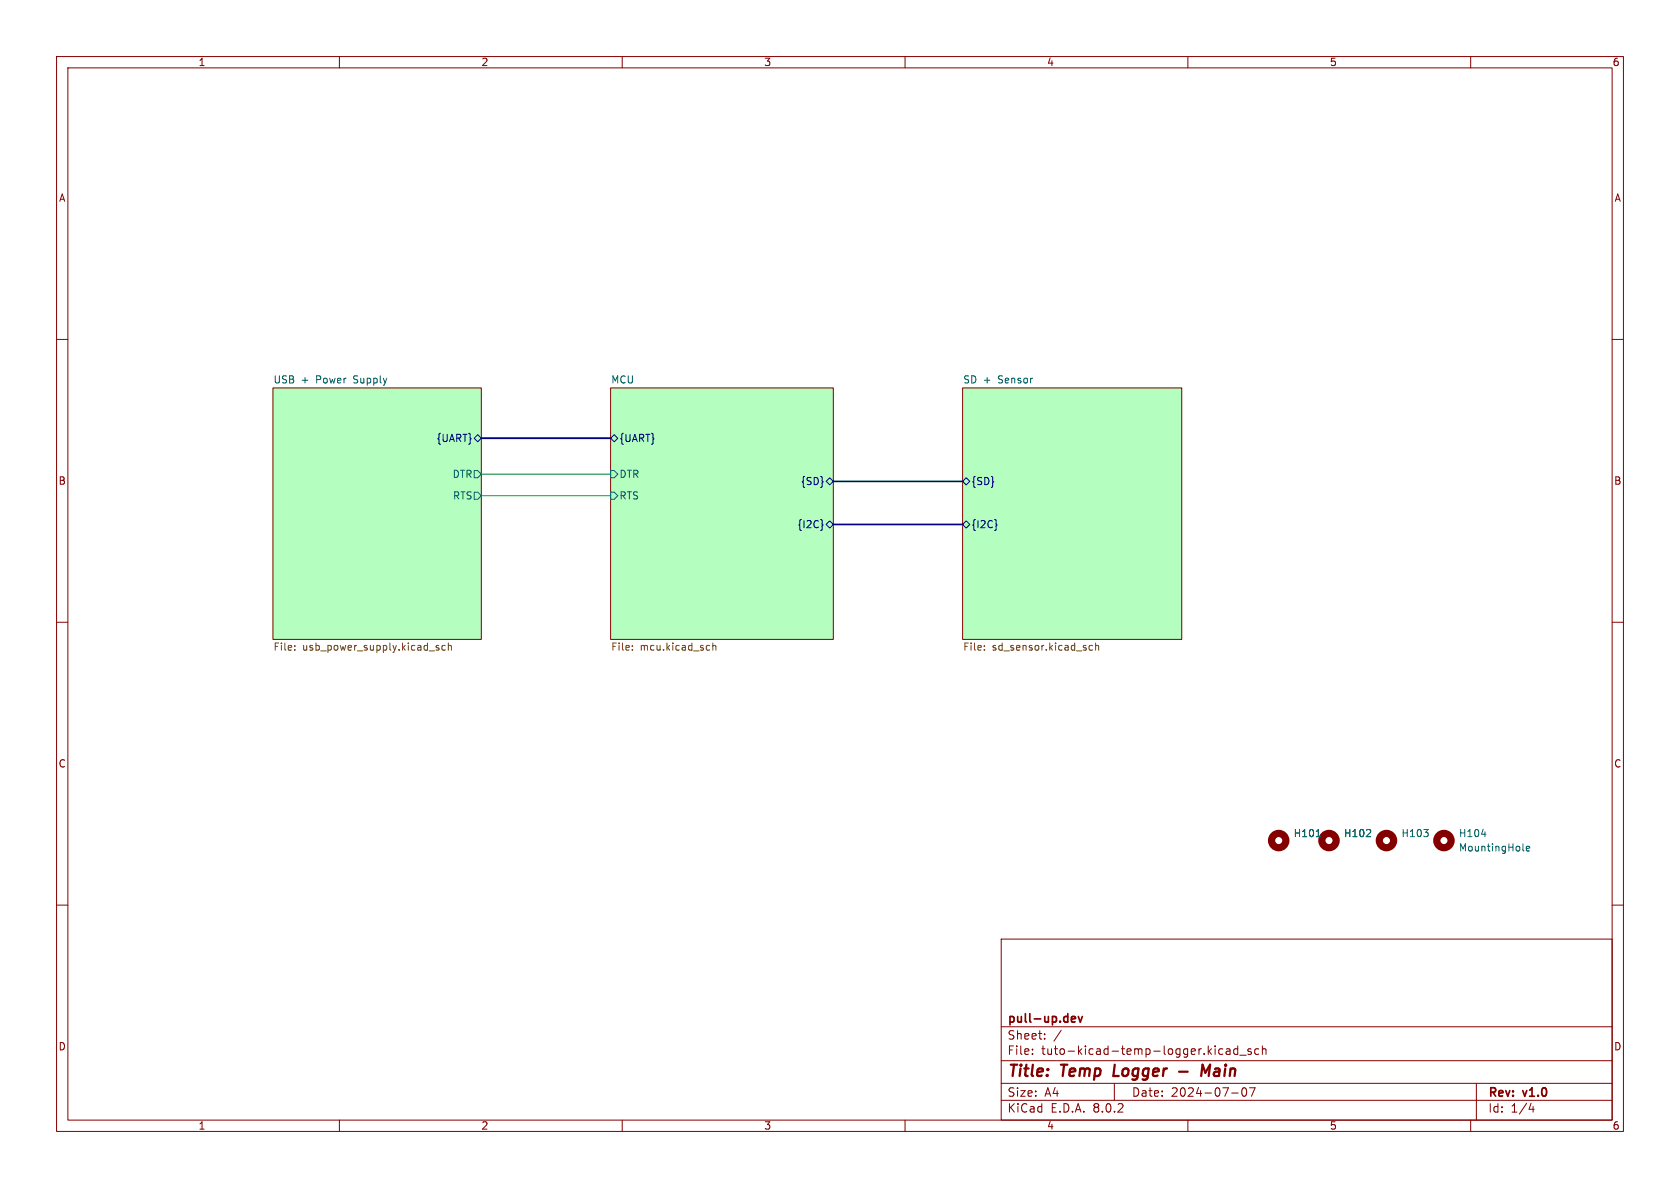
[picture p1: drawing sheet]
<svg xmlns="http://www.w3.org/2000/svg" width="297mm" height="210mm" viewBox="0 0 297 210" stroke-linecap="round" stroke-linejoin="round" font-family="sans-serif">
<g fill="none" stroke="#840000" stroke-width=".18">
<path d="M10 10h277v190h-277zM12 12h273v186h-273zM60 10v2M110 10v2M160 10v2M210 10v2M260 10v2M10 60h2M285 60h2M48.3 68.6h36.8v44.4h-36.8zM107.9 68.6h39.4v44.4h-39.4zM170.2 68.6h38.7v44.4h-38.7z"/>
<path d="M10 110h2M285 110h2M10 160h2M285 160h2M177 166h108v32h-108zM60 198v2M110 198v2M160 198v2M177 194.5h108M177 191.5h108M177 187.5h108M177 181.5h108"/>
<path d="M182.5 186.3v.1M182.5 185.5v.1M184.7 183.6v.1M184.7 182.8v.1M187.6 182.1l-1.3 2M197 191.5v3M210 198v2M216.2 185.5l-.5-.1-.2 .3v.4l.1 .2h.6M216.8 185.5h.6l.1 .9M217.5 185.8h-.5a.29 .29 0 0 0-.3 .3 .29 .29 0 0 0 .3 .3l.5-.1M217.7 193.2h1.2M218.8 185.5l-.4-.1-.3 .3v.4l.1 .2h.6"/>
<path d="M218.8 184.9v1.5M219.2 186.5h1.1M219.7 192.4l.2-.1a.81 .81 0 0 1 .6 .6 .81 .81 0 0 1-.3 .8l-.2 .1a.81 .81 0 0 1-.3-1.4zM220.9 192.3h1l-.7 1.5M221.2 185.5l-.4-.1-.2 .2 .1 .2 .5 .2v.3h-.6M222.5 185.5l-.4-.1-.3 .3v.4l.2 .2h.5M223.2 185.5l.2-.1 .3 .1 .1 .9M223.2 184.9v1.5M260 198v2M261 191.5v6.5M270.7 195l-.4 1.1h.9M271 195.6v1"/>
</g>
<path d="M197.1 188.2l-.3 2h1M208.4 189.4h1.6M212.3 190.2l.3-2 .5 1.4 .8-1.4-.2 2" fill="none" stroke="#840000" stroke-width=".4"/>
<path d="M189.6 179.7l.5 .1v.2l-.7 .2M190.6 179.7l.4 1 .3-1M190.1 180.6l-.5 .1" fill="none" stroke="#840000" stroke-width=".3"/>
<g fill="#b4ffc0" stroke="#b4ffc0" stroke-width=".18">
<path d="M48.3 68.6h36.8v44.4h-36.8z"/>
<path d="M107.9 68.6h39.4v44.4h-39.4z"/>
<path d="M170.2 68.6h38.7v44.4h-38.7z"/>
</g>
<path d="M83.8 77.5l.7-.7 .6 .7-.6 .6zM107.9 77.5l.7-.7 .6 .7-.6 .6zM145.3 92.6l.2 .2-.2 .2M146 85.1l.7-.6 .6 .6-.6 .6zM146 92.7l.7-.6 .6 .6-.6 .6zM170.2 85.1l.6-.6 .6 .6-.6 .6zM170.2 92.7l.6-.6 .6 .6-.6 .6zM176.1 92.6l.2 .2-.2 .2" fill="none" stroke="#000084" stroke-width=".18"/>
<path d="M83.8 83.2h.7l.6 .6-.6 .7h-.7zM83.8 87h.7l.6 .6-.6 .7h-.7zM107.9 87h.7l.6 .6-.6 .7h-.7zM107.9 83.2h.7l.6 .6-.6 .7h-.7zM232.7 147.9h.7M241.5 147.9h.8M242.3 146.8v.4M251.7 146.6h.8l-.4 .5M252.4 147.2v.6M261.9 147.5h.8M269.2 150.3l.2 .1M269.8 150l.6-.1v-.2l-.4-.1-.2 .2 .1 .6h.5" fill="none" stroke="#006464" stroke-width=".18"/>
<g fill="none" stroke="#725600" stroke-width=".18">
<path d="M52.1 114.8v.1M52.1 114.2v.1M77.1 114.3l.5 .4-.2 .2h-.3M77.6 114.2l-.3-.1-.2 .2M78.7 114.2l-.3-.1-.3 .2 .1 .6h.5M79.3 114.2l.1-.1 .3 .1 .1 .7M79.3 113.7v1.2M111.8 114.8v.1M111.8 114.2v.1M125.3 114.1l.2 .1M125.5 114.9h-.2M126 114.2l.2-.1 .3 .1 .1 .7"/>
<path d="M126 113.7v1.2M174 114.8v.1M174 114.2v.1M193.1 114.2l-.3-.1-.3 .2 .2 .6h.4M193.7 114.2l.2-.1 .3 .1v.7M193.7 113.7v1.2"/>
</g>
<g fill="none" stroke="#840000" stroke-width="1.3">
<circle cx="226.1" cy="148.6" r="1.27"/>
<circle cx="234.9" cy="148.6" r="1.27"/>
<circle cx="245.1" cy="148.6" r="1.27"/>
<circle cx="255.3" cy="148.6" r="1.27"/>
</g>
<path d="M85.1 77.5h22.8M147.3 92.7h22.9M147.3 85.1h22.9" fill="none" stroke="#000084" stroke-width=".3"/>
<path d="M85.1 87.6h22.8M85.1 83.8h22.8" fill="none" stroke="#009600" stroke-width=".18"/>
<g font-size="2.8" fill="#840000">
<text x="178" y="190.9">Title:</text>
<text x="187.7" y="190.9">Temp</text>
<text x="197.7" y="190.9">Logger</text>
<text x="214.8" y="190.9">Main</text>
</g>
<g font-size="2.1" fill="#840000">
<text x="178" y="184">Sheet:</text>
<text x="178" y="181.2">pull-up.dev</text>
<text x="178" y="186.7">File:</text>
<text x="184.1" y="186.7">tuto-kicad-temp-logger.kicad_sch</text>
<text x="178" y="196.9">KiCad</text>
<text x="178" y="194.1">Size:</text>
<text x="184.7" y="194.1">A4</text>
<text x="185.7" y="196.9">E.D.A.</text>
<text x="193.3" y="196.9">8.0.2</text>
<text x="200" y="194.1">Date:</text>
<text x="207" y="194.1">2024-07-07</text>
<text x="263" y="194.3">Rev:</text>
<text x="263" y="196.9">Id:</text>
<text x="267.1" y="196.9">1/4</text>
<text x="269.4" y="194.3">v1.0</text>
</g>
<g font-size="1.8" fill="#840000">
<text x="35" y="11.9">1</text>
<text x="85" y="11.9">2</text>
<text x="135" y="11.9">3</text>
<text x="185" y="11.9">4</text>
<text x="235" y="11.9">5</text>
<text x="285" y="11.9">6</text>
<text x="10.3" y="35.9">A</text>
<text x="285.3" y="35.9">A</text>
<text x="10.3" y="85.9">B</text>
<text x="285.3" y="85.9">B</text>
<text x="10.3" y="135.9">C</text>
<text x="285.3" y="135.9">C</text>
<text x="10.3" y="185.9">D</text>
<text x="285.3" y="185.9">D</text>
<text x="35" y="199.9">1</text>
<text x="85" y="199.9">2</text>
<text x="135" y="199.9">3</text>
<text x="185" y="199.9">4</text>
<text x="235" y="199.9">5</text>
<text x="285" y="199.9">6</text>
</g>
<g font-size="1.8" fill="#006464">
<text x="48.3" y="67.9">USB</text>
<text x="53.2" y="67.9">+</text>
<text x="56" y="67.9">Power</text>
<text x="62.8" y="67.9">Supply</text>
<text x="107.9" y="67.9">MCU</text>
<text x="170.2" y="67.9">SD +</text>
<text x="176.6" y="67.9">Sensor</text>
<text x="79.9" y="84.7">DTR</text>
<text x="80" y="88.5">RTS</text>
<text x="109.4" y="88.5">RTS</text>
<text x="109.4" y="84.7">DTR</text>
<text x="228.6" y="148.2">H101</text>
<text x="237.5" y="148.2">H102</text>
<text x="247.7" y="148.2">H103</text>
<text x="257.8" y="148.2">H104</text>
<text x="257.8" y="150.7">MountingHole</text>
</g>
<g font-size="1.8" fill="#000084">
<text x="77.1" y="78.3">{UART}</text>
<text x="109.4" y="78.3">{UART}</text>
<text x="141.5" y="86">{SD}</text>
<text x="171.6" y="86">{SD}</text>
<text x="140.9" y="93.6">{I2C}</text>
<text x="171.6" y="93.6">{I2C}</text>
</g>
<g font-size="1.8" fill="#725600">
<text x="48.3" y="115.3">File:</text>
<text x="53.5" y="115.3">usb_power_supply.kicad_sch</text>
<text x="107.9" y="115.3">File:</text>
<text x="113.2" y="115.3">mcu.kicad_sch</text>
<text x="170.2" y="115.3">File:</text>
<text x="175.4" y="115.3">sd_sensor.kicad_sch</text>
</g>
</svg>
